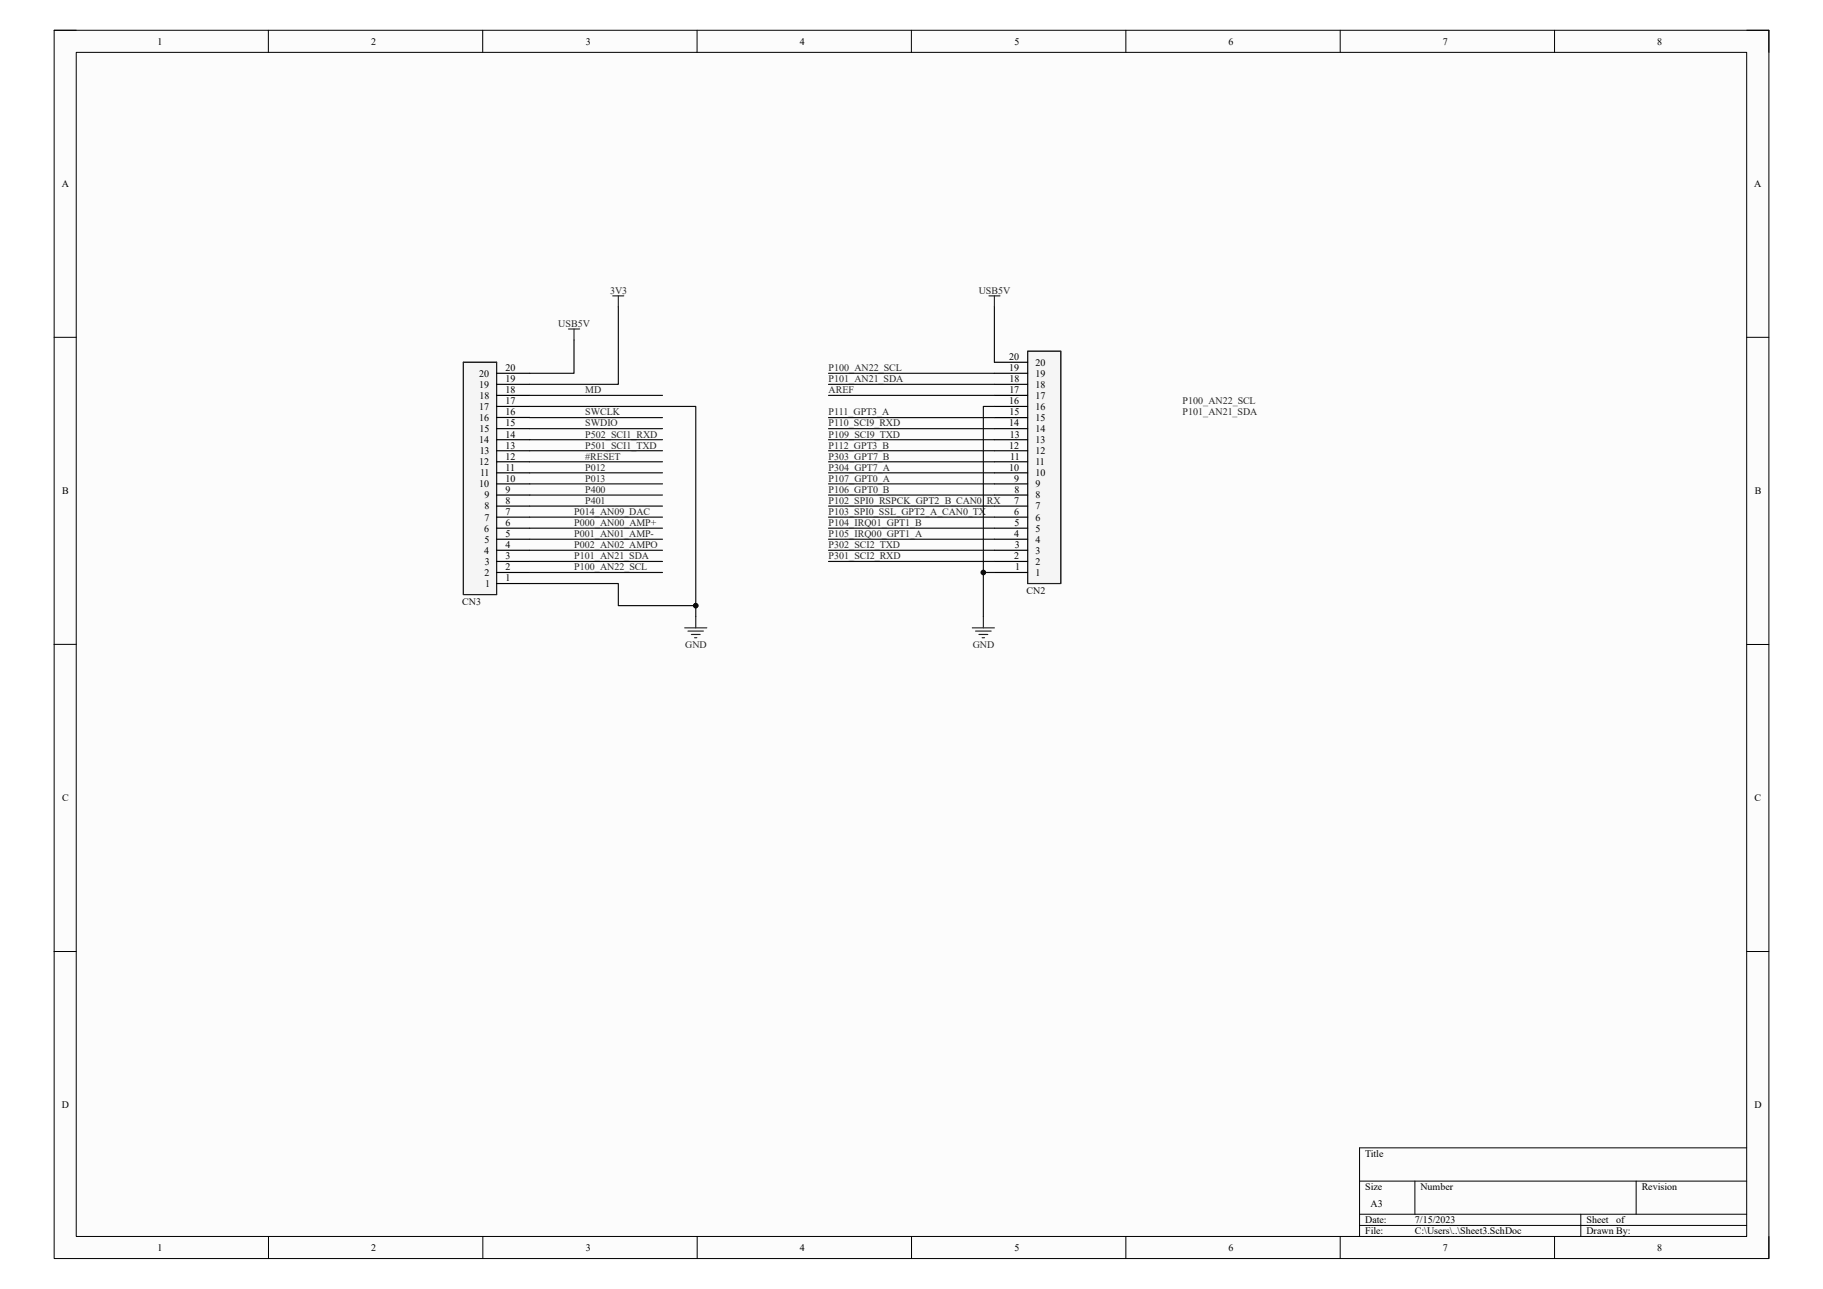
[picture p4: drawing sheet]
<svg xmlns="http://www.w3.org/2000/svg" width="297mm" height="210mm" viewBox="0 0 297 210" stroke-linecap="round" stroke-linejoin="round" font-family="sans-serif">
<path d="M8.8 4.9h279.4v200.1h-279.4z" fill="#fcfcfc"/>
<path d="M8.8 4.9h279.4v200.1h-279.4z" fill="none" stroke="#000" stroke-width=".16"/>
<path d="M12.4 8.5h272.2v192.9h-272.2z" fill="#fcfcfc"/>
<g fill="none" stroke="#000" stroke-width=".16">
<path d="M8.8 4.9h3.6M12.4 8.5h272.2v192.9h-272.2zM43.7 4.9v3.6M78.7 4.9v3.6M113.6 4.9v3.6M148.5 4.9v3.6M183.4 4.9v3.6M218.4 4.9v3.6M253.3 4.9v3.6M284.6 4.9h3.6v3.6M8.8 54.9h3.6M284.6 54.9h3.6"/>
<path d="M8.8 105h3.6M284.6 105h3.6M8.8 155h3.6M284.6 155h3.6M221.5 192.4h63.1M221.5 197.8h63.1M221.5 199.6h63.1M230.5 192.4v5.4M257.6 197.8v3.6M266.6 192.4v5.4M284.6 187h-63.1v14.4M43.7 201.4v3.6"/>
<path d="M78.7 201.4v3.6M113.6 201.4v3.6M148.5 201.4v3.6M183.4 201.4v3.6M218.4 201.4v3.6M253.3 201.4v3.6M288.2 201.4v3.6"/>
</g>
<path d="M167.4 57.2h5.4v37.9h-5.4z" fill="#f5f5f5"/>
<path d="M167.4 57.2h5.4v37.9h-5.4z" fill="none" stroke="#262626" stroke-width=".16"/>
<path d="M167.4 57.2h5.4v37.9h-5.4z" fill="none" stroke="#1c1c1c" stroke-width=".19"/>
<g fill="none" stroke="#000" stroke-width=".19">
<path d="M162 59h5.4M162 78.8h5.4M162 77h5.4M162 75.2h5.4M162 73.4h5.4M162 71.6h5.4M162 69.8h5.4M162 68h5.4M162 66.2h5.4M162 64.4h5.4M162 62.6h5.4M162 60.8h5.4"/>
<path d="M162 93.3h5.4M162 91.5h5.4M162 89.6h5.4M162 87.8h5.4M162 86h5.4M162 84.2h5.4M162 82.4h5.4M162 80.6h5.4"/>
</g>
<path d="M75.5 59h5.4v37.9h-5.4z" fill="#f5f5f5"/>
<path d="M75.5 59h5.4v37.9h-5.4z" fill="none" stroke="#262626" stroke-width=".16"/>
<path d="M75.5 59h5.4v37.9h-5.4z" fill="none" stroke="#1c1c1c" stroke-width=".19"/>
<g fill="none" stroke="#000" stroke-width=".19">
<path d="M80.9 78.8h5.4M80.9 77h5.4M80.9 75.2h5.4M80.9 73.4h5.4M80.9 71.6h5.4M80.9 69.8h5.4M80.9 68h5.4M80.9 66.2h5.4M80.9 64.4h5.4M80.9 62.6h5.4M80.9 60.8h5.4M80.9 95.1h5.4"/>
<path d="M80.9 93.3h5.4M80.9 91.5h5.4M80.9 89.6h5.4M80.9 87.8h5.4M80.9 86h5.4M80.9 84.2h5.4M80.9 82.4h5.4M80.9 80.6h5.4"/>
</g>
<g fill="none" stroke="#262626" stroke-width=".19">
<path d="M92.6 53.6h1.8M93.5 53.6v1.8M99.8 48.2h1.8M100.8 48.2v1.8M161.1 48.2h1.8M162 48.2v1.8M111.6 102.3h3.6M112.1 102.8h2.5M112.6 103.4h1.5M113.2 103.9h.3M113.4 100.5v1.8M158.4 102.3h3.6"/>
<path d="M159 102.8h2.5M159.5 103.4h1.4M160 103.9h.4M160.2 100.5v1.8"/>
</g>
<path d="M162 50v9M162 93.3h-1.8v7.2" fill="none" stroke="#0e0e0e" stroke-width=".19"/>
<circle cx="160.2" cy="93.3" r=".36" fill="#0e0e0e"/>
<circle cx="160.2" cy="93.3" r=".36" fill="none" stroke="#0e0e0e" stroke-width=".16"/>
<g fill="none" stroke="#0e0e0e" stroke-width=".19">
<path d="M100.8 50v12.6h-14.5M86.3 64.4h21.6M86.3 68h21.6M86.3 69.8h21.6M86.3 71.6h21.6M86.3 73.4h21.6M86.3 75.2h21.6M86.3 77h21.6M86.3 78.8h21.6M162 66.2h-1.8v27.1M86.3 80.6h21.6M86.3 82.4h21.6"/>
<path d="M86.3 84.2h21.6M86.3 86h21.6M86.3 87.8h21.6M86.3 89.6h21.6M86.3 91.5h21.6M86.3 93.3h21.6"/>
</g>
<circle cx="160.2" cy="93.3" r=".36" fill="#0e0e0e"/>
<circle cx="160.2" cy="93.3" r=".36" fill="none" stroke="#0e0e0e" stroke-width=".16"/>
<g fill="none" stroke="#0e0e0e" stroke-width=".19">
<path d="M86.3 66.2h27.1v34.3M135 78.8h27M135 77h27M135 75.2h27M135 73.4h27M135 71.6h27M135 69.8h27M135 68h27M135 64.4h27M135 62.6h27M135 60.8h27M135 91.5h27"/>
<path d="M135 89.6h27M135 87.8h27M135 86h27M135 84.2h27M135 82.4h27M135 80.6h27"/>
</g>
<circle cx="113.4" cy="98.7" r=".36" fill="#0e0e0e"/>
<circle cx="113.4" cy="98.7" r=".36" fill="none" stroke="#0e0e0e" stroke-width=".16"/>
<path d="M86.3 95.1h14.5v3.6h12.6" fill="none" stroke="#0e0e0e" stroke-width=".19"/>
<circle cx="113.4" cy="98.7" r=".36" fill="#0e0e0e"/>
<circle cx="113.4" cy="98.7" r=".36" fill="none" stroke="#0e0e0e" stroke-width=".16"/>
<path d="M93.5 55.4v5.4h-7.2" fill="none" stroke="#0e0e0e" stroke-width=".19"/>
<g font-size="1.6">
<text x="25.7" y="7.3">1</text>
<text x="60.5" y="7.3">2</text>
<text x="95.5" y="7.3">3</text>
<text x="130.3" y="7.3">4</text>
<text x="165.3" y="7.3">5</text>
<text x="200.1" y="7.3">6</text>
<text x="235.1" y="7.3">7</text>
<text x="270" y="7.3">8</text>
<text x="10.1" y="30.5">A</text>
<text x="285.8" y="30.5">A</text>
<text x="164.4" y="58.7">20</text>
<text x="168.7" y="59.6">20</text>
<text x="78.1" y="63.2">19</text>
<text x="78.1" y="61.4">20</text>
<text x="78.1" y="65">18</text>
<text x="82.4" y="64.1">18</text>
<text x="82.4" y="65.9">17</text>
<text x="82.4" y="62.3">19</text>
<text x="82.4" y="60.5">20</text>
<text x="164.4" y="65.9">16</text>
<text x="164.4" y="60.5">19</text>
<text x="164.5" y="64.1">17</text>
<text x="164.5" y="62.3">18</text>
<text x="168.7" y="65">17</text>
<text x="168.7" y="63.2">18</text>
<text x="168.7" y="61.4">19</text>
<text x="78.1" y="68.6">16</text>
<text x="78.1" y="66.8">17</text>
<text x="78.1" y="70.4">15</text>
<text x="82.4" y="69.5">15</text>
<text x="82.4" y="71.3">14</text>
<text x="82.4" y="67.7">16</text>
<text x="164.4" y="69.5">14</text>
<text x="164.5" y="67.7">15</text>
<text x="164.5" y="71.3">13</text>
<text x="168.7" y="70.4">14</text>
<text x="168.7" y="68.6">15</text>
<text x="168.7" y="66.8">16</text>
<text x="78.1" y="75.8">12</text>
<text x="78.1" y="72.2">14</text>
<text x="78.2" y="74">13</text>
<text x="78.2" y="77.6">11</text>
<text x="82.4" y="73.1">13</text>
<text x="82.4" y="76.7">11</text>
<text x="82.4" y="74.9">12</text>
<text x="164.4" y="76.7">10</text>
<text x="164.4" y="73.1">12</text>
<text x="164.6" y="74.9">11</text>
<text x="168.7" y="77.6">10</text>
<text x="168.7" y="75.8">11</text>
<text x="168.7" y="74">12</text>
<text x="168.7" y="72.2">13</text>
<text x="10.1" y="80.5">B</text>
<text x="78.1" y="79.4">10</text>
<text x="78.9" y="81.2">9</text>
<text x="78.9" y="83">8</text>
<text x="82.4" y="83.9">7</text>
<text x="82.4" y="80.3">9</text>
<text x="82.4" y="82.1">8</text>
<text x="82.4" y="78.5">10</text>
<text x="165.3" y="83.9">6</text>
<text x="165.3" y="82.1">7</text>
<text x="165.3" y="78.5">9</text>
<text x="165.3" y="80.3">8</text>
<text x="168.7" y="83">7</text>
<text x="168.7" y="81.2">8</text>
<text x="168.7" y="79.4">9</text>
<text x="285.9" y="80.5">B</text>
<text x="78.9" y="86.6">6</text>
<text x="78.9" y="84.8">7</text>
<text x="78.9" y="88.4">5</text>
<text x="82.4" y="89.3">4</text>
<text x="82.4" y="85.7">6</text>
<text x="82.4" y="87.5">5</text>
<text x="165.2" y="87.5">4</text>
<text x="165.3" y="85.7">5</text>
<text x="165.3" y="89.3">3</text>
<text x="168.7" y="88.4">4</text>
<text x="168.7" y="86.6">5</text>
<text x="168.7" y="84.8">6</text>
<text x="78.9" y="90.2">4</text>
<text x="78.9" y="93.8">2</text>
<text x="79" y="92">3</text>
<text x="79.1" y="95.6">1</text>
<text x="82.4" y="94.7">1</text>
<text x="82.4" y="92.9">2</text>
<text x="82.4" y="91.1">3</text>
<text x="165.3" y="91.1">2</text>
<text x="165.4" y="92.9">1</text>
<text x="168.7" y="93.8">1</text>
<text x="168.7" y="92">2</text>
<text x="168.7" y="90.2">3</text>
<text x="10.1" y="130.5">C</text>
<text x="285.9" y="130.5">C</text>
<text x="10.1" y="180.6">D</text>
<text x="285.9" y="180.6">D</text>
<text x="222.4" y="188.4">Title</text>
<text x="222.4" y="193.9">Size</text>
<text x="223.3" y="196.6">A3</text>
<text x="231.4" y="193.9">Number</text>
<text x="267.5" y="193.9">Revision</text>
<text x="25.7" y="203.8">1</text>
<text x="60.5" y="203.8">2</text>
<text x="95.5" y="203.8">3</text>
<text x="130.3" y="203.8">4</text>
<text x="165.3" y="203.8">5</text>
<text x="200.1" y="203.8">6</text>
<text x="222.4" y="199.3">Date:</text>
<text x="222.4" y="201.1">File:</text>
<text x="230.5" y="199.3">7/15/2023</text>
<text x="230.5" y="201.1">C:\Users\..\Sheet3.SchDoc</text>
<text x="235.1" y="203.8">7</text>
<text x="258.5" y="201.1">Drawn By:</text>
<text x="258.5" y="199.3">Sheet</text>
<text x="263.3" y="199.3">of</text>
<text x="270" y="203.8">8</text>
</g>
<g font-size="1.6" fill="#262626">
<text x="99.4" y="47.8">3V3</text>
<text x="159.5" y="47.8">USB5V</text>
<text x="91" y="53.3">USB5V</text>
<text x="95.4" y="64.1">MD</text>
<text x="135" y="60.5">P100_AN22_SCL</text>
<text x="135" y="62.3">P101_AN21_SDA</text>
<text x="135" y="64.1">AREF</text>
<text x="192.7" y="65.9">P100_AN22_SCL</text>
<text x="95.4" y="67.7">SWCLK</text>
<text x="95.4" y="71.3">P502_SCI1_RXD</text>
<text x="95.4" y="69.5">SWDIO</text>
<text x="135" y="71.3">P109_SCI9_TXD</text>
<text x="135" y="69.5">P110_SCI9_RXD</text>
<text x="135" y="67.7">P111_GPT3_A</text>
<text x="192.7" y="67.7">P101_AN21_SDA</text>
<text x="95.4" y="76.7">P012</text>
<text x="95.4" y="73.1">P501_SCI1_TXD</text>
<text x="95.4" y="74.9">#RESET</text>
<text x="135" y="76.7">P304_GPT7_A</text>
<text x="135" y="74.9">P303_GPT7_B</text>
<text x="135" y="73.1">P112_GPT3_B</text>
<text x="93.6" y="83.9">P014_AN09_DAC</text>
<text x="95.4" y="78.5">P013</text>
<text x="95.4" y="80.3">P400</text>
<text x="95.4" y="82.1">P401</text>
<text x="135" y="82.1">P102_SPI0_RSPCK_GPT2_B_CAN0_RX</text>
<text x="135" y="83.9">P103_SPI0_SSL_GPT2_A_CAN0_TX</text>
<text x="135" y="80.3">P106_GPT0_B</text>
<text x="135" y="78.5">P107_GPT0_A</text>
<text x="93.6" y="85.7">P000_AN00_AMP+</text>
<text x="93.6" y="87.5">P001_AN01_AMP-</text>
<text x="93.6" y="89.3">P002_AN02_AMPO</text>
<text x="135" y="89.3">P302_SCI2_TXD</text>
<text x="135" y="85.7">P104_IRQ01_GPT1_B</text>
<text x="135" y="87.5">P105_IRQ00_GPT1_A</text>
<text x="93.6" y="92.9">P100_AN22_SCL</text>
<text x="93.6" y="91.1">P101_AN21_SDA</text>
<text x="135" y="91.1">P301_SCI2_RXD</text>
<text x="111.7" y="105.5">GND</text>
<text x="158.5" y="105.5">GND</text>
</g>
<g font-size="1.6" fill="#0e0e0e">
<text x="75.3" y="98.5">CN3</text>
<text x="167.3" y="96.7">CN2</text>
</g>
</svg>
